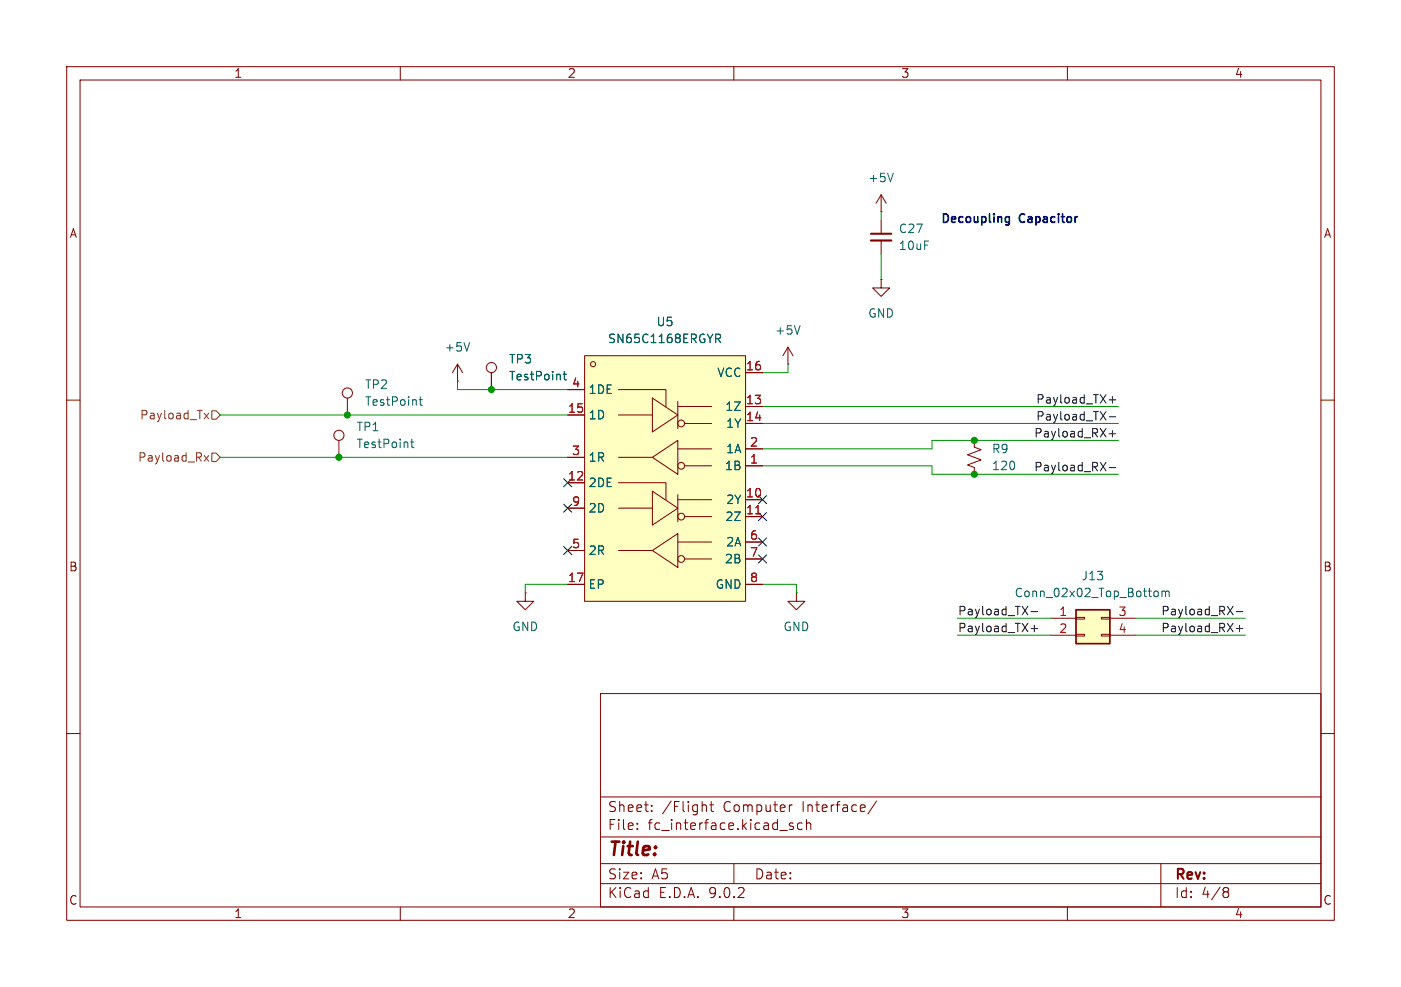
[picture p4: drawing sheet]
(kicad_sch
 (version 20250114)
 (generator "eeschema")
 (generator_version "9.0")
 (paper "A5")
 (lib_symbols
  (symbol "CADENCE:SN65C1168ERGYR" (exclude_from_sim no) (in_bom yes) (on_board yes)
   (property "Reference" "U" (at 0.762 1.016 0) (effects (font (size 1.27 1.27))))
   (property "Value" "SN65C1168ERGYR" (at 8.636 -38.1 0) (effects (font (size 1.27 1.27))))
   (property "Footprint" "easyeda2kicad:VQFN-16_L4.0-W3.5-P0.50-BL-EP" (at 6.604 -41.402 0) (effects (font (size 1.27 1.27)) (hide yes)))
   (property "Datasheet" "https://lcsc.com/product-detail/RS-485-RS-422_TI_SN65C1168ERGYR_SN65C1168ERGYR_C201679.html" (at 6.604 -43.942 0) (effects (font (size 1.27 1.27)) (hide yes)))
   (property "Description" "" (at 0 0 0) (effects (font (size 1.27 1.27)) (hide yes)))
   (property "LCSC Part" "C201679" (at 6.604 -46.482 0) (effects (font (size 1.27 1.27)) (hide yes)))
   (symbol "SN65C1168ERGYR_0_1"
    (rectangle (start 0 0) (end 24.13 -36.83) (stroke (width 0) (type default)) (fill (type background)))
    (circle (center 1.27 -1.27) (radius 0.38) (stroke (width 0) (type default)) (fill (type none)))
    (polyline (pts (xy 5.08 -5.08) (xy 12.192 -5.08) (xy 12.192 -7.62)) (stroke (width 0) (type default)) (fill (type none)))
    (polyline (pts (xy 5.08 -19.05) (xy 12.192 -19.05) (xy 12.192 -21.59)) (stroke (width 0) (type default)) (fill (type none)))
    (polyline (pts (xy 10.16 -6.35) (xy 10.16 -11.43) (xy 13.97 -8.89) (xy 10.16 -6.35)) (stroke (width 0) (type default)) (fill (type none)))
    (polyline (pts (xy 10.16 -8.89) (xy 5.08 -8.89)) (stroke (width 0) (type default)) (fill (type none)))
    (polyline (pts (xy 10.16 -15.24) (xy 5.08 -15.24)) (stroke (width 0) (type default)) (fill (type none)))
    (polyline (pts (xy 10.16 -20.32) (xy 10.16 -25.4) (xy 13.97 -22.86) (xy 10.16 -20.32)) (stroke (width 0) (type default)) (fill (type none)))
    (polyline (pts (xy 10.16 -22.86) (xy 5.08 -22.86)) (stroke (width 0) (type default)) (fill (type none)))
    (polyline (pts (xy 10.16 -29.21) (xy 5.08 -29.21)) (stroke (width 0) (type default)) (fill (type none)))
    (polyline (pts (xy 13.97 -6.858) (xy 13.97 -10.922)) (stroke (width 0) (type default)) (fill (type none)))
    (polyline (pts (xy 13.97 -7.62) (xy 19.05 -7.62)) (stroke (width 0) (type default)) (fill (type none)))
    (polyline (pts (xy 13.97 -13.97) (xy 19.05 -13.97)) (stroke (width 0) (type default)) (fill (type none)))
    (polyline (pts (xy 13.97 -17.78) (xy 13.97 -12.7) (xy 10.16 -15.24) (xy 13.97 -17.78)) (stroke (width 0) (type default)) (fill (type none)))
    (polyline (pts (xy 13.97 -20.828) (xy 13.97 -24.892)) (stroke (width 0) (type default)) (fill (type none)))
    (polyline (pts (xy 13.97 -21.59) (xy 19.05 -21.59)) (stroke (width 0) (type default)) (fill (type none)))
    (polyline (pts (xy 13.97 -27.94) (xy 19.05 -27.94)) (stroke (width 0) (type default)) (fill (type none)))
    (polyline (pts (xy 13.97 -31.75) (xy 13.97 -26.67) (xy 10.16 -29.21) (xy 13.97 -31.75)) (stroke (width 0) (type default)) (fill (type none)))
    (circle (center 14.478 -10.16) (radius 0.508) (stroke (width 0) (type default)) (fill (type none)))
    (circle (center 14.478 -16.51) (radius 0.508) (stroke (width 0) (type default)) (fill (type none)))
    (circle (center 14.478 -24.13) (radius 0.508) (stroke (width 0) (type default)) (fill (type none)))
    (circle (center 14.478 -30.48) (radius 0.508) (stroke (width 0) (type default)) (fill (type none)))
    (polyline (pts (xy 14.986 -10.16) (xy 19.05 -10.16)) (stroke (width 0) (type default)) (fill (type none)))
    (polyline (pts (xy 14.986 -16.51) (xy 19.05 -16.51)) (stroke (width 0) (type default)) (fill (type none)))
    (polyline (pts (xy 14.986 -24.13) (xy 19.05 -24.13)) (stroke (width 0) (type default)) (fill (type none)))
    (polyline (pts (xy 14.986 -30.48) (xy 19.05 -30.48)) (stroke (width 0) (type default)) (fill (type none)))
    (pin unspecified line (at -2.54 -5.08 0) (length 2.54) (name "1DE" (effects (font (size 1.27 1.27)))) (number "4" (effects (font (size 1.27 1.27)))))
    (pin unspecified line (at -2.54 -8.89 0) (length 2.54) (name "1D" (effects (font (size 1.27 1.27)))) (number "15" (effects (font (size 1.27 1.27)))))
    (pin unspecified line (at -2.54 -15.24 0) (length 2.54) (name "1R" (effects (font (size 1.27 1.27)))) (number "3" (effects (font (size 1.27 1.27)))))
    (pin unspecified line (at -2.54 -19.05 0) (length 2.54) (name "2DE" (effects (font (size 1.27 1.27)))) (number "12" (effects (font (size 1.27 1.27)))))
    (pin unspecified line (at -2.54 -22.86 0) (length 2.54) (name "2D" (effects (font (size 1.27 1.27)))) (number "9" (effects (font (size 1.27 1.27)))))
    (pin unspecified line (at -2.54 -29.21 0) (length 2.54) (name "2R" (effects (font (size 1.27 1.27)))) (number "5" (effects (font (size 1.27 1.27)))))
    (pin unspecified line (at -2.54 -34.29 0) (length 2.54) (name "EP" (effects (font (size 1.27 1.27)))) (number "17" (effects (font (size 1.27 1.27)))))
    (pin unspecified line (at 26.67 -2.54 180) (length 2.54) (name "VCC" (effects (font (size 1.27 1.27)))) (number "16" (effects (font (size 1.27 1.27)))))
    (pin unspecified line (at 26.67 -7.62 180) (length 2.54) (name "1Z" (effects (font (size 1.27 1.27)))) (number "13" (effects (font (size 1.27 1.27)))))
    (pin unspecified line (at 26.67 -10.16 180) (length 2.54) (name "1Y" (effects (font (size 1.27 1.27)))) (number "14" (effects (font (size 1.27 1.27)))))
    (pin unspecified line (at 26.67 -13.97 180) (length 2.54) (name "1A" (effects (font (size 1.27 1.27)))) (number "2" (effects (font (size 1.27 1.27)))))
    (pin unspecified line (at 26.67 -16.51 180) (length 2.54) (name "1B" (effects (font (size 1.27 1.27)))) (number "1" (effects (font (size 1.27 1.27)))))
    (pin unspecified line (at 26.67 -21.59 180) (length 2.54) (name "2Y" (effects (font (size 1.27 1.27)))) (number "10" (effects (font (size 1.27 1.27)))))
    (pin unspecified line (at 26.67 -24.13 180) (length 2.54) (name "2Z" (effects (font (size 1.27 1.27)))) (number "11" (effects (font (size 1.27 1.27)))))
    (pin unspecified line (at 26.67 -27.94 180) (length 2.54) (name "2A" (effects (font (size 1.27 1.27)))) (number "6" (effects (font (size 1.27 1.27)))))
    (pin unspecified line (at 26.67 -30.48 180) (length 2.54) (name "2B" (effects (font (size 1.27 1.27)))) (number "7" (effects (font (size 1.27 1.27)))))
    (pin unspecified line (at 26.67 -34.29 180) (length 2.54) (name "GND" (effects (font (size 1.27 1.27)))) (number "8" (effects (font (size 1.27 1.27))))))
   (embedded_fonts no))
  (symbol "Connector:TestPoint"
   (pin_numbers (hide yes))
   (pin_names
    (offset 0.762) (hide yes)) (exclude_from_sim no) (in_bom yes) (on_board yes)
   (property "Reference" "TP" (at 0 6.858 0) (effects (font (size 1.27 1.27))))
   (property "Value" "TestPoint" (at 0 5.08 0) (effects (font (size 1.27 1.27))))
   (property "Footprint" "" (at 5.08 0 0) (effects (font (size 1.27 1.27)) (hide yes)))
   (property "Datasheet" "~" (at 5.08 0 0) (effects (font (size 1.27 1.27)) (hide yes)))
   (property "Description" "test point" (at 0 0 0) (effects (font (size 1.27 1.27)) (hide yes)))
   (symbol "TestPoint_0_1"
    (circle (center 0 3.302) (radius 0.762) (stroke (width 0) (type default)) (fill (type none))))
   (symbol "TestPoint_1_1"
    (pin passive line (at 0 0 90) (length 2.54) (name "1" (effects (font (size 1.27 1.27)))) (number "1" (effects (font (size 1.27 1.27))))))
   (embedded_fonts no))
  (symbol "Connector_Generic:Conn_02x02_Top_Bottom"
   (pin_names
    (offset 1.016) (hide yes)) (exclude_from_sim no) (in_bom yes) (on_board yes)
   (property "Reference" "J" (at 1.27 2.54 0) (effects (font (size 1.27 1.27))))
   (property "Value" "Conn_02x02_Top_Bottom" (at 1.27 -5.08 0) (effects (font (size 1.27 1.27))))
   (property "Footprint" "" (at 0 0 0) (effects (font (size 1.27 1.27)) (hide yes)))
   (property "Datasheet" "~" (at 0 0 0) (effects (font (size 1.27 1.27)) (hide yes)))
   (property "Description" "Generic connector, double row, 02x02, top/bottom pin numbering scheme (row 1: 1...pins_per_row, row2: pins_per_row+1 ... num_pins), script generated (kicad-library-utils/schlib/autogen/connector/)" (at 0 0 0) (effects (font (size 1.27 1.27)) (hide yes)))
   (symbol "Conn_02x02_Top_Bottom_1_1"
    (rectangle (start -1.27 1.27) (end 3.81 -3.81) (stroke (width 0.254) (type default)) (fill (type background)))
    (rectangle (start -1.27 0.127) (end 0 -0.127) (stroke (width 0.1524) (type default)) (fill (type none)))
    (rectangle (start -1.27 -2.413) (end 0 -2.667) (stroke (width 0.1524) (type default)) (fill (type none)))
    (rectangle (start 3.81 0.127) (end 2.54 -0.127) (stroke (width 0.1524) (type default)) (fill (type none)))
    (rectangle (start 3.81 -2.413) (end 2.54 -2.667) (stroke (width 0.1524) (type default)) (fill (type none)))
    (pin passive line (at -5.08 0 0) (length 3.81) (name "Pin_1" (effects (font (size 1.27 1.27)))) (number "1" (effects (font (size 1.27 1.27)))))
    (pin passive line (at -5.08 -2.54 0) (length 3.81) (name "Pin_2" (effects (font (size 1.27 1.27)))) (number "2" (effects (font (size 1.27 1.27)))))
    (pin passive line (at 7.62 0 180) (length 3.81) (name "Pin_3" (effects (font (size 1.27 1.27)))) (number "3" (effects (font (size 1.27 1.27)))))
    (pin passive line (at 7.62 -2.54 180) (length 3.81) (name "Pin_4" (effects (font (size 1.27 1.27)))) (number "4" (effects (font (size 1.27 1.27))))))
   (embedded_fonts no))
  (symbol "Device:C_Small"
   (pin_numbers (hide yes))
   (pin_names
    (offset 0.254) (hide yes)) (exclude_from_sim no) (in_bom yes) (on_board yes)
   (property "Reference" "C" (at 0.254 1.778 0) (effects (font (size 1.27 1.27)) (justify left)))
   (property "Value" "C_Small" (at 0.254 -2.032 0) (effects (font (size 1.27 1.27)) (justify left)))
   (property "Footprint" "" (at 0 0 0) (effects (font (size 1.27 1.27)) (hide yes)))
   (property "Datasheet" "~" (at 0 0 0) (effects (font (size 1.27 1.27)) (hide yes)))
   (property "Description" "Unpolarized capacitor, small symbol" (at 0 0 0) (effects (font (size 1.27 1.27)) (hide yes)))
   (symbol "C_Small_0_1"
    (polyline (pts (xy -1.524 0.508) (xy 1.524 0.508)) (stroke (width 0.3048) (type default)) (fill (type none)))
    (polyline (pts (xy -1.524 -0.508) (xy 1.524 -0.508)) (stroke (width 0.3302) (type default)) (fill (type none))))
   (symbol "C_Small_1_1"
    (pin passive line (at 0 2.54 270) (length 2.032) (name "~" (effects (font (size 1.27 1.27)))) (number "1" (effects (font (size 1.27 1.27)))))
    (pin passive line (at 0 -2.54 90) (length 2.032) (name "~" (effects (font (size 1.27 1.27)))) (number "2" (effects (font (size 1.27 1.27))))))
   (embedded_fonts no))
  (symbol "Device:R_Small_US"
   (pin_numbers (hide yes))
   (pin_names
    (offset 0.254) (hide yes)) (exclude_from_sim no) (in_bom yes) (on_board yes)
   (property "Reference" "R" (at 0.762 0.508 0) (effects (font (size 1.27 1.27)) (justify left)))
   (property "Value" "R_Small_US" (at 0.762 -1.016 0) (effects (font (size 1.27 1.27)) (justify left)))
   (property "Footprint" "" (at 0 0 0) (effects (font (size 1.27 1.27)) (hide yes)))
   (property "Datasheet" "~" (at 0 0 0) (effects (font (size 1.27 1.27)) (hide yes)))
   (property "Description" "Resistor, small US symbol" (at 0 0 0) (effects (font (size 1.27 1.27)) (hide yes)))
   (symbol "R_Small_US_1_1"
    (polyline (pts (xy 0 1.524) (xy 1.016 1.143) (xy 0 0.762) (xy -1.016 0.381) (xy 0 0)) (stroke (width 0) (type default)) (fill (type none)))
    (polyline (pts (xy 0 0) (xy 1.016 -0.381) (xy 0 -0.762) (xy -1.016 -1.143) (xy 0 -1.524)) (stroke (width 0) (type default)) (fill (type none)))
    (pin passive line (at 0 2.54 270) (length 1.016) (name "~" (effects (font (size 1.27 1.27)))) (number "1" (effects (font (size 1.27 1.27)))))
    (pin passive line (at 0 -2.54 90) (length 1.016) (name "~" (effects (font (size 1.27 1.27)))) (number "2" (effects (font (size 1.27 1.27))))))
   (embedded_fonts no))
  (symbol "power:+5V"
   (power)
   (pin_numbers (hide yes))
   (pin_names
    (offset 0) (hide yes)) (exclude_from_sim no) (in_bom yes) (on_board yes)
   (property "Reference" "#PWR" (at 0 -3.81 0) (effects (font (size 1.27 1.27)) (hide yes)))
   (property "Value" "+5V" (at 0 3.556 0) (effects (font (size 1.27 1.27))))
   (property "Footprint" "" (at 0 0 0) (effects (font (size 1.27 1.27)) (hide yes)))
   (property "Datasheet" "" (at 0 0 0) (effects (font (size 1.27 1.27)) (hide yes)))
   (property "Description" "Power symbol creates a global label with name \"+5V\"" (at 0 0 0) (effects (font (size 1.27 1.27)) (hide yes)))
   (symbol "+5V_0_1"
    (polyline (pts (xy -0.762 1.27) (xy 0 2.54)) (stroke (width 0) (type default)) (fill (type none)))
    (polyline (pts (xy 0 2.54) (xy 0.762 1.27)) (stroke (width 0) (type default)) (fill (type none)))
    (polyline (pts (xy 0 0) (xy 0 2.54)) (stroke (width 0) (type default)) (fill (type none))))
   (symbol "+5V_1_1"
    (pin power_in line (at 0 0 90) (length 0) (name "~" (effects (font (size 1.27 1.27)))) (number "1" (effects (font (size 1.27 1.27))))))
   (embedded_fonts no))
  (symbol "power:GND"
   (power)
   (pin_numbers (hide yes))
   (pin_names
    (offset 0) (hide yes)) (exclude_from_sim no) (in_bom yes) (on_board yes)
   (property "Reference" "#PWR" (at 0 -6.35 0) (effects (font (size 1.27 1.27)) (hide yes)))
   (property "Value" "GND" (at 0 -3.81 0) (effects (font (size 1.27 1.27))))
   (property "Footprint" "" (at 0 0 0) (effects (font (size 1.27 1.27)) (hide yes)))
   (property "Datasheet" "" (at 0 0 0) (effects (font (size 1.27 1.27)) (hide yes)))
   (property "Description" "Power symbol creates a global label with name \"GND\" , ground" (at 0 0 0) (effects (font (size 1.27 1.27)) (hide yes)))
   (symbol "GND_0_1"
    (polyline (pts (xy 0 0) (xy 0 -1.27) (xy 1.27 -1.27) (xy 0 -2.54) (xy -1.27 -1.27) (xy 0 -1.27)) (stroke (width 0) (type default)) (fill (type none))))
   (symbol "GND_1_1"
    (pin power_in line (at 0 0 270) (length 0) (name "~" (effects (font (size 1.27 1.27)))) (number "1" (effects (font (size 1.27 1.27))))))
   (embedded_fonts no)))
 (text "Decoupling Capacitor"
  (exclude_from_sim no)
  (at 151.384 33.02 0)
  (effects (font (size 1.27 1.27) (thickness 0.254)
    (bold yes))))
 (junction
  (at 146.05 66.04)
  (diameter 0)
  (color 0 0 0 0))
 (junction
  (at 73.66 58.42)
  (diameter 0)
  (color 0 0 0 0))
 (junction
  (at 146.05 71.12)
  (diameter 0)
  (color 0 0 0 0))
 (junction
  (at 52.07 62.23)
  (diameter 0)
  (color 0 0 0 0))
 (junction
  (at 50.8 68.58)
  (diameter 0)
  (color 0 0 0 0))
 (no_connect
  (at 85.09 82.55))
 (no_connect
  (at 85.09 76.2))
 (no_connect
  (at 114.3 77.47))
 (no_connect
  (at 114.3 74.93))
 (no_connect
  (at 85.09 72.39))
 (no_connect
  (at 114.3 81.28))
 (no_connect
  (at 114.3 83.82))
 (wire
  (pts (xy 50.8 68.58) (xy 85.09 68.58))
  (stroke (width 0) (type default)))
 (wire
  (pts (xy 143.51 92.71) (xy 157.48 92.71))
  (stroke (width 0) (type default)))
 (wire
  (pts (xy 68.58 58.42) (xy 68.58 57.15))
  (stroke (width 0) (type default)))
 (wire
  (pts (xy 119.38 87.63) (xy 119.38 88.9))
  (stroke (width 0) (type default)))
 (wire
  (pts (xy 170.18 95.25) (xy 186.69 95.25))
  (stroke (width 0) (type default)))
 (wire
  (pts (xy 114.3 63.5) (xy 167.64 63.5))
  (stroke (width 0) (type default)))
 (wire
  (pts (xy 146.05 66.04) (xy 167.64 66.04))
  (stroke (width 0) (type default)))
 (wire
  (pts (xy 118.11 55.88) (xy 118.11 54.61))
  (stroke (width 0) (type default)))
 (wire
  (pts (xy 73.66 58.42) (xy 85.09 58.42))
  (stroke (width 0) (type default)))
 (wire
  (pts (xy 78.74 87.63) (xy 85.09 87.63))
  (stroke (width 0) (type default)))
 (wire
  (pts (xy 139.7 67.31) (xy 139.7 66.04))
  (stroke (width 0) (type default)))
 (wire
  (pts (xy 132.08 31.75) (xy 132.08 33.02))
  (stroke (width 0) (type default)))
 (wire
  (pts (xy 73.66 58.42) (xy 68.58 58.42))
  (stroke (width 0) (type default)))
 (wire
  (pts (xy 114.3 67.31) (xy 139.7 67.31))
  (stroke (width 0) (type default)))
 (wire
  (pts (xy 146.05 71.12) (xy 167.64 71.12))
  (stroke (width 0) (type default)))
 (wire
  (pts (xy 114.3 87.63) (xy 119.38 87.63))
  (stroke (width 0) (type default)))
 (wire
  (pts (xy 139.7 71.12) (xy 146.05 71.12))
  (stroke (width 0) (type default)))
 (wire
  (pts (xy 114.3 55.88) (xy 118.11 55.88))
  (stroke (width 0) (type default)))
 (wire
  (pts (xy 52.07 62.23) (xy 85.09 62.23))
  (stroke (width 0) (type default)))
 (wire
  (pts (xy 78.74 88.9) (xy 78.74 87.63))
  (stroke (width 0) (type default)))
 (wire
  (pts (xy 139.7 66.04) (xy 146.05 66.04))
  (stroke (width 0) (type default)))
 (wire
  (pts (xy 132.08 38.1) (xy 132.08 41.91))
  (stroke (width 0) (type default)))
 (wire
  (pts (xy 33.02 68.58) (xy 50.8 68.58))
  (stroke (width 0) (type default)))
 (wire
  (pts (xy 114.3 69.85) (xy 139.7 69.85))
  (stroke (width 0) (type default)))
 (wire
  (pts (xy 143.51 95.25) (xy 157.48 95.25))
  (stroke (width 0) (type default)))
 (wire
  (pts (xy 33.02 62.23) (xy 52.07 62.23))
  (stroke (width 0) (type default)))
 (wire
  (pts (xy 114.3 60.96) (xy 167.64 60.96))
  (stroke (width 0) (type default)))
 (wire
  (pts (xy 139.7 69.85) (xy 139.7 71.12))
  (stroke (width 0) (type default)))
 (wire
  (pts (xy 170.18 92.71) (xy 186.69 92.71))
  (stroke (width 0) (type default)))
 (image
  (at 293.624 67.564)
  (scale 0.472007)
  (data))
 (label "Payload_RX+"
  (at 186.69 95.25 180)
  (effects (font (size 1.27 1.27)) (justify right bottom)))
 (label "Payload_RX-"
  (at 167.64 71.12 180)
  (effects (font (size 1.27 1.27)) (justify right bottom)))
 (label "Payload_RX-"
  (at 186.69 92.71 180)
  (effects (font (size 1.27 1.27)) (justify right bottom)))
 (label "Payload_RX+"
  (at 167.64 66.04 180)
  (effects (font (size 1.27 1.27)) (justify right bottom)))
 (label "Payload_TX-"
  (at 167.64 63.5 180)
  (effects (font (size 1.27 1.27)) (justify right bottom)))
 (label "Payload_TX+"
  (at 143.51 95.25 0)
  (effects (font (size 1.27 1.27)) (justify left bottom)))
 (label "Payload_TX-"
  (at 143.51 92.71 0)
  (effects (font (size 1.27 1.27)) (justify left bottom)))
 (label "Payload_TX+"
  (at 167.64 60.96 180)
  (effects (font (size 1.27 1.27)) (justify right bottom)))
 (hierarchical_label "Payload_Rx"
  (shape input)
  (at 33.02 68.58 180)
  (effects (font (size 1.27 1.27)) (justify right)))
 (hierarchical_label "Payload_Tx"
  (shape input)
  (at 33.02 62.23 180)
  (effects (font (size 1.27 1.27)) (justify right)))
 (symbol
  (lib_id "Connector:TestPoint")
  (at 73.66 58.42 0)
  (unit 1)
  (exclude_from_sim no)
  (in_bom yes)
  (on_board yes)
  (dnp no)
  (fields_autoplaced yes)
  (property "Reference" "TP3" (at 76.2 53.8479 0) (effects (font (size 1.27 1.27)) (justify left)))
  (property "Value" "TestPoint" (at 76.2 56.3879 0) (effects (font (size 1.27 1.27)) (justify left)))
  (property "Footprint" "TestPoint:TestPoint_Pad_1.0x1.0mm" (at 78.74 58.42 0) (effects (font (size 1.27 1.27)) (hide yes)))
  (property "Datasheet" "~" (at 78.74 58.42 0) (effects (font (size 1.27 1.27)) (hide yes)))
  (property "Description" "test point" (at 73.66 58.42 0) (effects (font (size 1.27 1.27)) (hide yes)))
  (pin "1"))
 (symbol
  (lib_id "Device:C_Small")
  (at 132.08 35.56 0)
  (unit 1)
  (exclude_from_sim no)
  (in_bom yes)
  (on_board yes)
  (dnp no)
  (property "Reference" "C27" (at 134.62 34.2962 0) (effects (font (size 1.27 1.27)) (justify left)))
  (property "Value" "10uF" (at 134.62 36.8362 0) (effects (font (size 1.27 1.27)) (justify left)))
  (property "Footprint" "Capacitor_SMD:C_0603_1608Metric" (at 132.08 35.56 0) (effects (font (size 1.27 1.27)) (hide yes)))
  (property "Datasheet" "~" (at 132.08 35.56 0) (effects (font (size 1.27 1.27)) (hide yes)))
  (property "Description" "Unpolarized capacitor, small symbol" (at 132.08 35.56 0) (effects (font (size 1.27 1.27)) (hide yes)))
  (pin "2")
  (pin "1"))
 (symbol
  (lib_id "power:GND")
  (at 78.74 88.9 0)
  (mirror y)
  (unit 1)
  (exclude_from_sim no)
  (in_bom yes)
  (on_board yes)
  (dnp no)
  (fields_autoplaced yes)
  (property "Reference" "#PWR091" (at 78.74 95.25 0) (effects (font (size 1.27 1.27)) (hide yes)))
  (property "Value" "GND" (at 78.74 93.98 0) (effects (font (size 1.27 1.27))))
  (property "Footprint" "" (at 78.74 88.9 0) (effects (font (size 1.27 1.27)) (hide yes)))
  (property "Datasheet" "" (at 78.74 88.9 0) (effects (font (size 1.27 1.27)) (hide yes)))
  (property "Description" "Power symbol creates a global label with name \"GND\" , ground" (at 78.74 88.9 0) (effects (font (size 1.27 1.27)) (hide yes)))
  (pin "1"))
 (symbol
  (lib_id "power:+5V")
  (at 68.58 57.15 0)
  (unit 1)
  (exclude_from_sim no)
  (in_bom yes)
  (on_board yes)
  (dnp no)
  (fields_autoplaced yes)
  (property "Reference" "#PWR090" (at 68.58 60.96 0) (effects (font (size 1.27 1.27)) (hide yes)))
  (property "Value" "+5V" (at 68.58 52.07 0) (effects (font (size 1.27 1.27))))
  (property "Footprint" "" (at 68.58 57.15 0) (effects (font (size 1.27 1.27)) (hide yes)))
  (property "Datasheet" "" (at 68.58 57.15 0) (effects (font (size 1.27 1.27)) (hide yes)))
  (property "Description" "Power symbol creates a global label with name \"+5V\"" (at 68.58 57.15 0) (effects (font (size 1.27 1.27)) (hide yes)))
  (pin "1"))
 (symbol
  (lib_id "power:GND")
  (at 132.08 41.91 0)
  (unit 1)
  (exclude_from_sim no)
  (in_bom yes)
  (on_board yes)
  (dnp no)
  (fields_autoplaced yes)
  (property "Reference" "#PWR095" (at 132.08 48.26 0) (effects (font (size 1.27 1.27)) (hide yes)))
  (property "Value" "GND" (at 132.08 46.99 0) (effects (font (size 1.27 1.27))))
  (property "Footprint" "" (at 132.08 41.91 0) (effects (font (size 1.27 1.27)) (hide yes)))
  (property "Datasheet" "" (at 132.08 41.91 0) (effects (font (size 1.27 1.27)) (hide yes)))
  (property "Description" "Power symbol creates a global label with name \"GND\" , ground" (at 132.08 41.91 0) (effects (font (size 1.27 1.27)) (hide yes)))
  (pin "1"))
 (symbol
  (lib_id "CADENCE:SN65C1168ERGYR")
  (at 87.63 53.34 0)
  (unit 1)
  (exclude_from_sim no)
  (in_bom yes)
  (on_board yes)
  (dnp no)
  (fields_autoplaced yes)
  (property "Reference" "U5" (at 99.695 48.26 0) (effects (font (size 1.27 1.27))))
  (property "Value" "SN65C1168ERGYR" (at 99.695 50.8 0) (effects (font (size 1.27 1.27))))
  (property "Footprint" "Package_SO:SOP-16_4.55x10.3mm_P1.27mm" (at 94.234 94.742 0) (effects (font (size 1.27 1.27)) (hide yes)))
  (property "Datasheet" "https://lcsc.com/product-detail/RS-485-RS-422_TI_SN65C1168ERGYR_SN65C1168ERGYR_C201679.html" (at 94.234 97.282 0) (effects (font (size 1.27 1.27)) (hide yes)))
  (property "Description" "" (at 87.63 53.34 0) (effects (font (size 1.27 1.27)) (hide yes)))
  (property "LCSC Part" "C201679" (at 94.234 99.822 0) (effects (font (size 1.27 1.27)) (hide yes)))
  (pin "12")
  (pin "16")
  (pin "15")
  (pin "5")
  (pin "17")
  (pin "13")
  (pin "10")
  (pin "3")
  (pin "4")
  (pin "9")
  (pin "14")
  (pin "1")
  (pin "11")
  (pin "6")
  (pin "7")
  (pin "2")
  (pin "8"))
 (symbol
  (lib_id "power:+5V")
  (at 118.11 54.61 0)
  (unit 1)
  (exclude_from_sim no)
  (in_bom yes)
  (on_board yes)
  (dnp no)
  (fields_autoplaced yes)
  (property "Reference" "#PWR092" (at 118.11 58.42 0) (effects (font (size 1.27 1.27)) (hide yes)))
  (property "Value" "+5V" (at 118.11 49.53 0) (effects (font (size 1.27 1.27))))
  (property "Footprint" "" (at 118.11 54.61 0) (effects (font (size 1.27 1.27)) (hide yes)))
  (property "Datasheet" "" (at 118.11 54.61 0) (effects (font (size 1.27 1.27)) (hide yes)))
  (property "Description" "Power symbol creates a global label with name \"+5V\"" (at 118.11 54.61 0) (effects (font (size 1.27 1.27)) (hide yes)))
  (pin "1"))
 (symbol
  (lib_id "Connector_Generic:Conn_02x02_Top_Bottom")
  (at 162.56 92.71 0)
  (unit 1)
  (exclude_from_sim no)
  (in_bom yes)
  (on_board yes)
  (dnp no)
  (fields_autoplaced yes)
  (property "Reference" "J13" (at 163.83 86.36 0) (effects (font (size 1.27 1.27))))
  (property "Value" "Conn_02x02_Top_Bottom" (at 163.83 88.9 0) (effects (font (size 1.27 1.27))))
  (property "Footprint" "Connector_Hirose:Hirose_DF11-4DP-2DSA_2x02_P2.00mm_Vertical" (at 162.56 92.71 0) (effects (font (size 1.27 1.27)) (hide yes)))
  (property "Datasheet" "~" (at 162.56 92.71 0) (effects (font (size 1.27 1.27)) (hide yes)))
  (property "Description" "Generic connector, double row, 02x02, top/bottom pin numbering scheme (row 1: 1...pins_per_row, row2: pins_per_row+1 ... num_pins), script generated (kicad-library-utils/schlib/autogen/connector/)" (at 162.56 92.71 0) (effects (font (size 1.27 1.27)) (hide yes)))
  (pin "4")
  (pin "2")
  (pin "1")
  (pin "3"))
 (symbol
  (lib_id "power:GND")
  (at 119.38 88.9 0)
  (unit 1)
  (exclude_from_sim no)
  (in_bom yes)
  (on_board yes)
  (dnp no)
  (fields_autoplaced yes)
  (property "Reference" "#PWR093" (at 119.38 95.25 0) (effects (font (size 1.27 1.27)) (hide yes)))
  (property "Value" "GND" (at 119.38 93.98 0) (effects (font (size 1.27 1.27))))
  (property "Footprint" "" (at 119.38 88.9 0) (effects (font (size 1.27 1.27)) (hide yes)))
  (property "Datasheet" "" (at 119.38 88.9 0) (effects (font (size 1.27 1.27)) (hide yes)))
  (property "Description" "Power symbol creates a global label with name \"GND\" , ground" (at 119.38 88.9 0) (effects (font (size 1.27 1.27)) (hide yes)))
  (pin "1"))
 (symbol
  (lib_id "Connector:TestPoint")
  (at 50.8 68.58 0)
  (unit 1)
  (exclude_from_sim no)
  (in_bom yes)
  (on_board yes)
  (dnp no)
  (fields_autoplaced yes)
  (property "Reference" "TP1" (at 53.34 64.0079 0) (effects (font (size 1.27 1.27)) (justify left)))
  (property "Value" "TestPoint" (at 53.34 66.5479 0) (effects (font (size 1.27 1.27)) (justify left)))
  (property "Footprint" "TestPoint:TestPoint_Pad_1.0x1.0mm" (at 55.88 68.58 0) (effects (font (size 1.27 1.27)) (hide yes)))
  (property "Datasheet" "~" (at 55.88 68.58 0) (effects (font (size 1.27 1.27)) (hide yes)))
  (property "Description" "test point" (at 50.8 68.58 0) (effects (font (size 1.27 1.27)) (hide yes)))
  (pin "1"))
 (symbol
  (lib_id "Device:R_Small_US")
  (at 146.05 68.58 0)
  (unit 1)
  (exclude_from_sim no)
  (in_bom yes)
  (on_board yes)
  (dnp no)
  (fields_autoplaced yes)
  (property "Reference" "R9" (at 148.59 67.3099 0) (effects (font (size 1.27 1.27)) (justify left)))
  (property "Value" "120" (at 148.59 69.8499 0) (effects (font (size 1.27 1.27)) (justify left)))
  (property "Footprint" "Resistor_SMD:R_0603_1608Metric" (at 146.05 68.58 0) (effects (font (size 1.27 1.27)) (hide yes)))
  (property "Datasheet" "~" (at 146.05 68.58 0) (effects (font (size 1.27 1.27)) (hide yes)))
  (property "Description" "Resistor, small US symbol" (at 146.05 68.58 0) (effects (font (size 1.27 1.27)) (hide yes)))
  (pin "1")
  (pin "2"))
 (symbol
  (lib_id "Connector:TestPoint")
  (at 52.07 62.23 0)
  (unit 1)
  (exclude_from_sim no)
  (in_bom yes)
  (on_board yes)
  (dnp no)
  (fields_autoplaced yes)
  (property "Reference" "TP2" (at 54.61 57.6579 0) (effects (font (size 1.27 1.27)) (justify left)))
  (property "Value" "TestPoint" (at 54.61 60.1979 0) (effects (font (size 1.27 1.27)) (justify left)))
  (property "Footprint" "TestPoint:TestPoint_Pad_1.0x1.0mm" (at 57.15 62.23 0) (effects (font (size 1.27 1.27)) (hide yes)))
  (property "Datasheet" "~" (at 57.15 62.23 0) (effects (font (size 1.27 1.27)) (hide yes)))
  (property "Description" "test point" (at 52.07 62.23 0) (effects (font (size 1.27 1.27)) (hide yes)))
  (pin "1"))
 (symbol
  (lib_id "power:+5V")
  (at 132.08 31.75 0)
  (unit 1)
  (exclude_from_sim no)
  (in_bom yes)
  (on_board yes)
  (dnp no)
  (fields_autoplaced yes)
  (property "Reference" "#PWR094" (at 132.08 35.56 0) (effects (font (size 1.27 1.27)) (hide yes)))
  (property "Value" "+5V" (at 132.08 26.67 0) (effects (font (size 1.27 1.27))))
  (property "Footprint" "" (at 132.08 31.75 0) (effects (font (size 1.27 1.27)) (hide yes)))
  (property "Datasheet" "" (at 132.08 31.75 0) (effects (font (size 1.27 1.27)) (hide yes)))
  (property "Description" "Power symbol creates a global label with name \"+5V\"" (at 132.08 31.75 0) (effects (font (size 1.27 1.27)) (hide yes)))
  (pin "1")))
